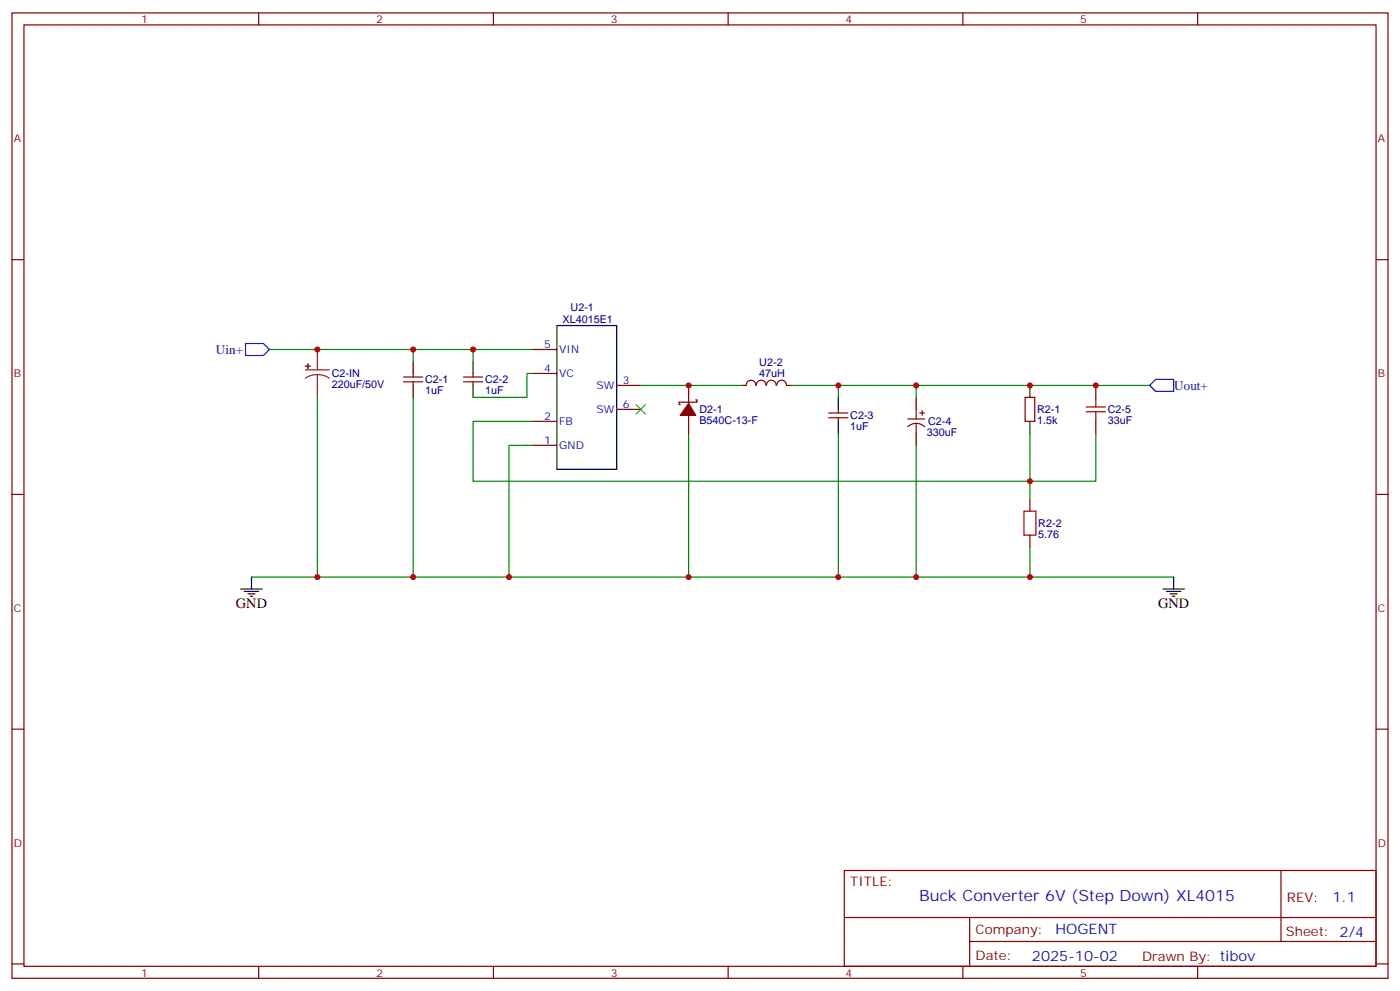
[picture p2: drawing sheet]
<svg xmlns="http://www.w3.org/2000/svg" width="412mm" height="292mm" viewBox="0 0 412 292" stroke-linecap="round" stroke-linejoin="round" font-family="sans-serif">
<g fill="none" stroke="#870000" stroke-width=".35">
<path d="M3.5 3.8h405.4v284.3h-405.4zM7.1 7.3h398.2v277.3h-398.2zM76.2 3.8v3.5M145.3 3.8v3.5M214.5 3.8v3.5M283.6 3.8v3.5M352.8 3.8v3.5M3.5 76.5h3.6M405.3 76.5h3.6M118.9 112.5h5.6M118.9 111.1h5.6M121.7 110v1.1"/>
<path d="M121.7 112.5v1M136.5 112.5h5.7M136.5 111.1h5.7M139.3 110v1.1M139.3 112.5v1M157 110h7M157 102.9h7M181.7 113.5h7M202.8 113.5v5.3M205 117.8h.3v.7h-5.3v.7h.4M218.7 113.5h1.1M219.8 113.5a1.41 1.41 0 0 1 1.4-1.5 1.41 1.41 0 0 1 1.4 1.5"/>
<path d="M222.8 113.5a1.41 1.41 0 0 1 1.4-1.5 1.41 1.41 0 0 1 1.4 1.5M225.8 113.5a1.41 1.41 0 0 1 1.4-1.5 1.41 1.41 0 0 1 1.4 1.5M228.8 113.5a1.41 1.41 0 0 1 1.5-1.5 1.41 1.41 0 0 1 1.4 1.5M231.8 113.5h1M302 117.1h2.8v7h-2.8zM322.8 113.5v3.6M157 131.2h7M157 124.1h7M181.7 120.6h7M202.8 122.3v5.3M244.1 123h5.7M244.1 121.6h5.7"/>
<path d="M246.9 120.6v1M246.9 123v1.1M267.4 123.4h4.9M267.4 125.7a3.5 3.5 0 0 1 5 0M269.9 120.6v2.8M269.9 124.8v2.8M270.9 121.6h1.4M271.6 120.9v1.4M322.8 124.1v3.5M3.5 145.6h3.6M303.4 147v3.6M303.4 157.6v3.5"/>
<path d="M405.3 145.6h3.6M3.5 214.8h3.6M405.3 214.8h3.6M248.7 256.4h156.6v28.2h-156.6zM377.3 256.4v20.9M248.7 270.2h156.5M285.6 277.3h119.6M285.6 270.2v14.2M3.5 283.9h3.6M76.2 284.6v3.5M145.3 284.6v3.5M214.5 284.6v3.5"/>
<path d="M283.6 284.6v3.5M352.8 284.6v3.5M405.3 283.9h3.6"/>
</g>
<g fill="none" stroke="#000" stroke-width=".35">
<path d="M164 95.9h17.7v42.3h-17.7zM121.7 106.5v3.5M121.7 113.5v3.6M139.3 106.5v3.5M139.3 113.5v3.6M246.9 117.1v3.5M269.9 117.1v3.5M303.4 113.5v3.6M246.9 124.1v3.5M269.9 127.6v3.6M303.4 124.1v3.5M70.9 173.5h6.4"/>
<path d="M72 174.2h4.2M73 174.9h2.1M73.7 175.6h.7M74.1 170v3.5M342.5 173.5h6.4M343.6 174.2h4.2M344.7 174.9h2.1M345.4 175.6h.7M345.7 170v3.5"/>
</g>
<g fill="none" stroke="#008700" stroke-width=".35">
<path d="M79.4 102.9h77.6M93.5 117.1v52.9h209.9v-8.9M121.7 102.9v3.6M121.7 117.1v52.9M139.3 102.9v3.6M157 110h-1.8v7.1h-15.9M188.7 113.5h30M232.8 113.5h105.9M246.9 113.5v3.6M269.9 113.5v3.6M157 124.1h-17.7v17.6h183.5v-14.1M157 131.2h-7.1v38.8"/>
<path d="M202.8 127.6v42.4M246.9 127.6v42.4M269.9 131.2v38.8M303.4 127.6v19.4M74.1 170h19.4M303.4 170h42.3"/>
</g>
<path d="M72.3 101.2h5.3l1.8 1.7-1.8 1.8h-5.3zM338.7 113.5l1.7-1.7h5.3v3.5h-5.3z" fill="none" stroke="#00f" stroke-width=".35"/>
<path d="M202.8 118.8l2.2 3.5h-4.6z" fill="#870000" stroke="#870000" stroke-width=".35"/>
<path d="M90 108.9h7M93.5 110.3l1.8 .3 1.7 .8M93.5 110.3l-1.9 .3-1.6 .8M93.5 102.9v6M93.5 110.3v6.8" fill="none" stroke="#8c2424" stroke-width=".35"/>
<g fill="#8c2424" stroke="#8c2424" stroke-width=".35">
<path d="M90 107.9h1.4z"/>
<path d="M90.7 107.2v1.4z"/>
</g>
<path d="M187.3 119.2l2.8 2.8M190.1 119.2l-2.8 2.8" fill="none" stroke="#3c3" stroke-width=".35"/>
<path d="M320 119.9h5.6M322.8 117.1v2.8M320 121.3h5.6M322.8 121.3v2.8M301.6 150.6h3.6v7h-3.6z" fill="none" stroke="#a10000" stroke-width=".35"/>
<g fill="#c00">
<circle cx="303.4" cy="141.7" r=".88"/>
<circle cx="121.7" cy="170" r=".88"/>
<circle cx="202.8" cy="170" r=".88"/>
<circle cx="246.9" cy="170" r=".88"/>
<circle cx="269.9" cy="170" r=".88"/>
<circle cx="303.4" cy="170" r=".88"/>
<circle cx="93.5" cy="170" r=".88"/>
<circle cx="149.9" cy="170" r=".88"/>
<circle cx="202.8" cy="113.5" r=".88"/>
<circle cx="93.5" cy="102.9" r=".88"/>
<circle cx="139.3" cy="102.9" r=".88"/>
<circle cx="121.7" cy="102.9" r=".88"/>
<circle cx="246.9" cy="113.5" r=".88"/>
<circle cx="269.9" cy="113.5" r=".88"/>
<circle cx="322.8" cy="113.5" r=".88"/>
<circle cx="303.4" cy="113.5" r=".88"/>
</g>
<text font-size="4.6" fill="#00f" x="270.8" y="265.4">Buck Converter 6V (Step Down) XL4015</text>
<g font-size="4.2">
<text x="69.5" y="179.1">GND</text>
<text x="341.1" y="179.1">GND</text>
</g>
<g font-size="4.2" fill="#00f">
<text x="392.5" y="265.7">1.1</text>
<text x="310.9" y="275.2">HOGENT</text>
<text x="304" y="283">2025-10-02</text>
</g>
<g font-size="3.9" fill="#00f">
<text x="63.6" y="104.2">Uin+</text>
<text x="345.9" y="114.8">Uout+</text>
</g>
<g font-size="3.9" fill="#800">
<text x="250.5" y="261">TITLE:</text>
<text x="379.1" y="265.7">REV:</text>
<text x="287.4" y="275.2">Company:</text>
<text x="378.7" y="275.8">Sheet: 2/4</text>
<text x="287.4" y="282.9">Date:</text>
<text x="336.4" y="282.9">Drawn By: tibov</text>
</g>
<g font-size="3.2" fill="#800">
<text x="41.6" y="6.8">1</text>
<text x="110.8" y="6.8">2</text>
<text x="179.9" y="6.8">3</text>
<text x="249.1" y="6.8">4</text>
<text x="318.2" y="6.8">5</text>
<text x="4.1" y="41.9">A</text>
<text x="405.9" y="41.9">A</text>
<text x="4.1" y="111.1">B</text>
<text x="405.9" y="111.1">B</text>
<text x="4.1" y="180.2">C</text>
<text x="405.9" y="180.2">C</text>
<text x="4.1" y="249.3">D</text>
<text x="405.9" y="249.3">D</text>
<text x="41.6" y="287.6">1</text>
<text x="110.8" y="287.6">2</text>
<text x="179.9" y="287.6">3</text>
<text x="249.1" y="287.6">4</text>
<text x="318.2" y="287.6">5</text>
</g>
<g font-size="3.2" fill="#000080">
<text x="165.7" y="95.2">XL4015E1</text>
<text x="168.1" y="91.7">U2-1</text>
<text x="223.7" y="107.7">U2-2</text>
<text x="97.7" y="111.2">C2-IN</text>
<text x="125.2" y="112.9">C2-1</text>
<text x="142.9" y="112.9">C2-2</text>
<text x="223.7" y="110.9">47uH</text>
<text x="97.7" y="114.3">220uF/50V</text>
<text x="125.2" y="116.1">1uF</text>
<text x="142.9" y="116.1">1uF</text>
<text x="206" y="124.9">B540C-13-F</text>
<text x="206" y="121.8">D2-1</text>
<text x="250.5" y="123.5">C2-3</text>
<text x="273.4" y="125.3">C2-4</text>
<text x="305.5" y="124.9">1.5k</text>
<text x="305.5" y="121.8">R2-1</text>
<text x="326.3" y="124.9">33uF</text>
<text x="326.3" y="121.8">C2-5</text>
<text x="250.5" y="126.7">1uF</text>
<text x="273.1" y="128.4">330uF</text>
<text x="305.9" y="155.3">R2-2</text>
<text x="305.9" y="158.4">5.76</text>
</g>
<g font-size="3.2" fill="#00f">
<text x="160.3" y="102.6">5</text>
<text x="164.7" y="104">VIN</text>
<text x="160.3" y="109.6">4</text>
<text x="164.7" y="111.1">VC</text>
<text x="183.4" y="113.2">3</text>
<text x="175.7" y="114.6">SW</text>
<text x="160.3" y="123.8">2</text>
<text x="164.7" y="125.2">FB</text>
<text x="175.7" y="121.6">SW</text>
<text x="183.4" y="120.2">6</text>
<text x="160.3" y="130.8">1</text>
<text x="164.7" y="132.2">GND</text>
</g>
</svg>
